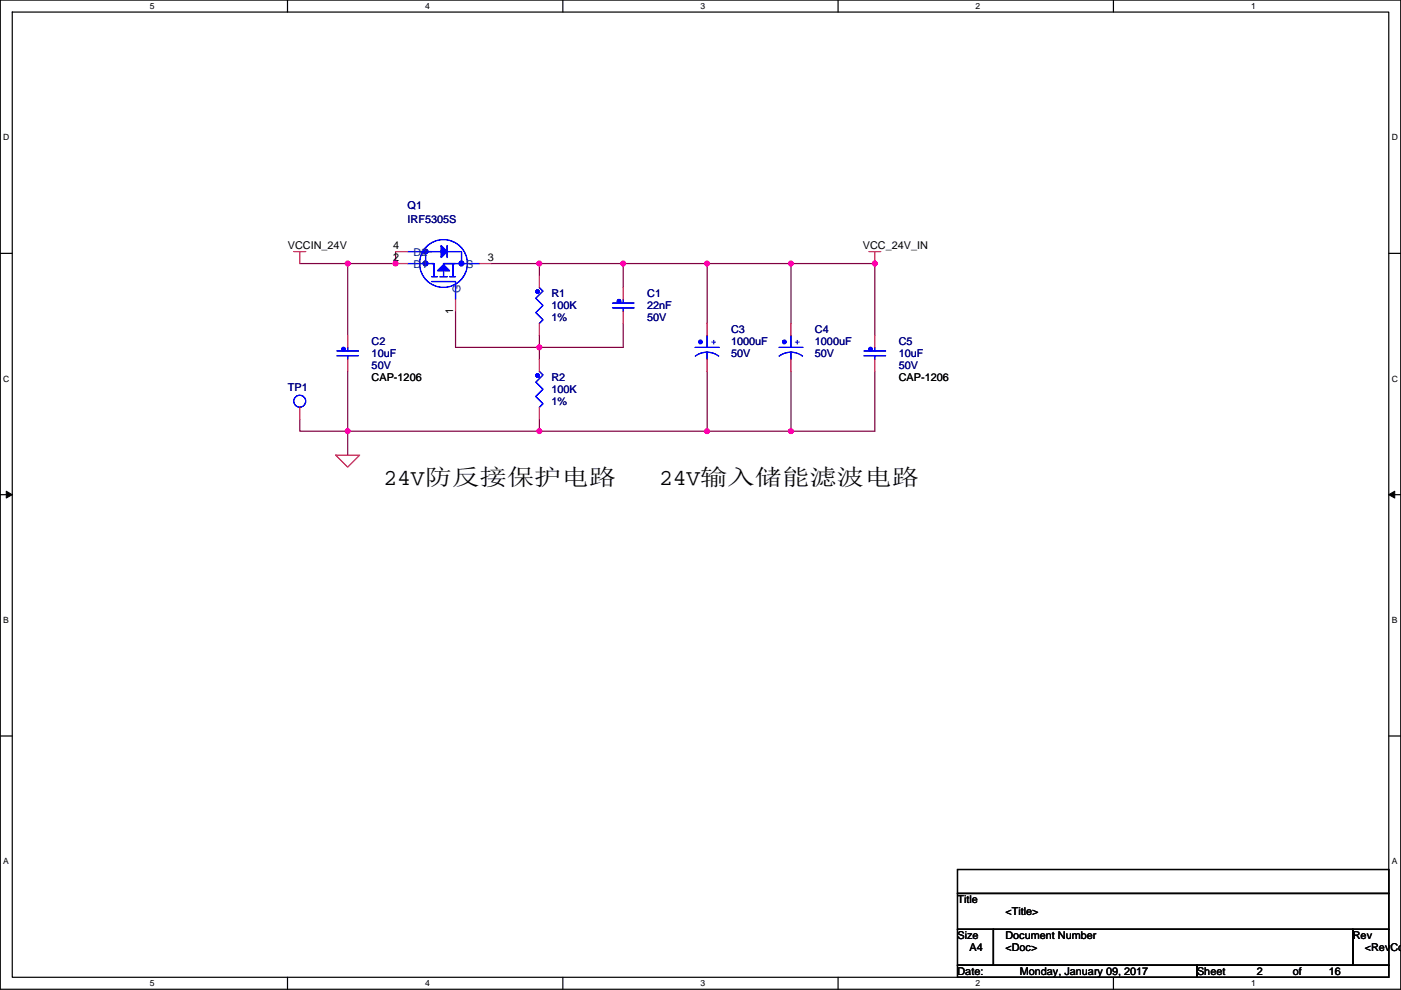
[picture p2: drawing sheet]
<svg xmlns="http://www.w3.org/2000/svg" width="297mm" height="210mm" viewBox="0 0 297 210" stroke-linecap="round" stroke-linejoin="round" font-family="sans-serif">
<path d="M.1 0h296.9v209.8h-296.9zM2.6 2.6h291.8v204.7h-291.8z" fill="none" stroke="#000" stroke-width=".25"/>
<g fill="#fff">
<path d="M31.8 .3h1v2h-1z"/>
<path d="M31.8 207.5h1v2.1h-1z"/>
</g>
<path d="M61 0v2.6M61 207.3v2.5" fill="none" stroke="#000" stroke-width=".25"/>
<g fill="#fff">
<path d="M90.1 .3h1v2h-1z"/>
<path d="M90.1 207.5h1v2.1h-1z"/>
</g>
<path d="M119.3 0v2.6M119.3 207.3v2.5" fill="none" stroke="#000" stroke-width=".25"/>
<g fill="#fff">
<path d="M148.5 .3h1v2h-1z"/>
<path d="M148.5 207.5h1v2.1h-1z"/>
</g>
<path d="M177.7 0v2.6M177.7 207.3v2.5" fill="none" stroke="#000" stroke-width=".25"/>
<g fill="#fff">
<path d="M206.9 .3h1v2h-1z"/>
<path d="M206.9 207.5h1v2.1h-1z"/>
</g>
<path d="M236.1 0v2.6M236.1 207.3v2.5" fill="none" stroke="#000" stroke-width=".25"/>
<g fill="#fff">
<path d="M265.2 .3h1v2h-1z"/>
<path d="M265.2 207.5h1v2.1h-1z"/>
<path d="M.7 28.2h1.3v2h-1.3z"/>
<path d="M295.1 28.2h1.3v2h-1.3z"/>
<path d="M.7 79.3h1.3v2.1h-1.3z"/>
<path d="M295.1 79.3h1.3v2.1h-1.3z"/>
</g>
<path d="M.1 53.7h2.5M294.4 53.7h2.6" fill="none" stroke="#000" stroke-width=".25"/>
<g fill="#fff">
<path d="M.7 130.5h1.2v2h-1.2z"/>
<path d="M295.1 130.5h1.2v2h-1.2z"/>
</g>
<path d="M.1 104.9h2.5M294.4 104.9h2.6" fill="none" stroke="#000" stroke-width=".25"/>
<path d="M1.3 104.2l1.3 .7-1.3 .7zM294.4 104.9l1.3-.7v1.4z" fill="#000" stroke="#000" stroke-width=".21"/>
<g fill="#fff">
<path d="M.7 181.7h1.2v2h-1.2z"/>
<path d="M295.1 181.7h1.2v2h-1.2z"/>
</g>
<path d="M.1 156.1h2.5M294.4 156.1h2.6M203 184.4h91.4v5.1h-91.4zM203 189.5h91.4v7.6h-91.4zM203 197.1h7.6v7.6h-7.6zM210.6 197.1h76.2v7.6h-76.2zM286.8 197.1h7.6v7.6h-7.6zM203 204.7h50.8v2.6h-50.8zM253.8 204.7h40.6v2.6h-40.6z" fill="none" stroke="#000" stroke-width=".25"/>
<g fill="none" stroke="#800040" stroke-width=".25">
<path d="M63.6 55.9h10.1M73.7 55.9v15.2M83.9 53.4v2.5h-10.2M104.2 55.9h10.2M114.4 55.9h17.7M114.4 55.9v2.5M132.1 55.9h17.8M132.1 55.9v5.1M149.9 55.9h17.8M149.9 55.9v12.7M167.7 55.9h17.8v15.2M167.7 55.9v12.7"/>
<path d="M73.7 78.8v12.7M96.6 66.1v7.6h17.8M114.4 73.7v2.5M114.4 71.1v2.6M132.1 68.6v5.1h-17.7M149.9 78.8v12.7M167.7 78.8v12.7M185.5 78.8v12.7h-17.8M63.6 88.9v2.6h10.1M73.7 91.5h40.7M73.7 91.5v5M114.4 88.9v2.6"/>
<path d="M114.4 91.5h35.5M149.9 91.5h17.8"/>
</g>
<g fill="#f0f" stroke="#f0f" stroke-width=".25">
<circle cx="83.9" cy="55.9" r=".5"/>
<circle cx="73.7" cy="55.9" r=".5"/>
<circle cx="114.3" cy="91.4" r=".5"/>
<circle cx="73.7" cy="91.4" r=".5"/>
<circle cx="114.3" cy="73.7" r=".5"/>
<circle cx="114.3" cy="55.9" r=".5"/>
<circle cx="132.1" cy="55.9" r=".5"/>
<circle cx="167.7" cy="91.4" r=".5"/>
<circle cx="149.9" cy="55.9" r=".5"/>
<circle cx="167.7" cy="55.9" r=".5"/>
<circle cx="149.9" cy="91.4" r=".5"/>
<circle cx="185.5" cy="55.9" r=".5"/>
</g>
<g fill="none" stroke="#f00" stroke-width=".25">
<path d="M62.3 53.4h2.5M63.6 53.4v2.5M83.9 55.9h2.5M83.9 53.4h2.5M101.7 55.9h2.5M114.4 58.4v2.6M184.2 53.4h2.6M185.5 53.4v2.5M73.7 71.1v2.6M73.7 76.2v2.6M96.6 63.5v2.6M114.4 76.2v2.6"/>
<path d="M114.4 68.6v2.5M132.1 61v2.5M132.1 66.1v2.5M149.9 68.6v2.5M149.9 76.2v2.6M167.7 68.6v2.5M167.7 76.2v2.6M185.5 71.1v2.6M185.5 76.2v2.6M63.6 86.4v2.5M71.2 96.5h5.1l-2.6 2.6zM114.4 86.4v2.5"/>
</g>
<g fill="none" stroke="#00f" stroke-width=".25">
<path d="M86.4 55.9h5.6v2.8M86.4 53.4h5.1M91.5 55.9h.5v2.5M91.5 59.7h5.1v3.8M91.5 58.7h1.3M93.3 58.7h1.5M93.5 53.4h-3.3v2.5M94.8 52.1v2.5M94.8 53.4h3.1v2.5M95.3 58.7h1.3M96.1 56.2v2.2M96.1 55.9v2.8"/>
<path d="M96.6 55.9h-2.6v1M101.7 55.9h-7.7v2.8M71.4 75.5h4.6M71.4 74.4h4.6M73.7 75.5v.7M73.7 73.7v.7M114.4 78.8l.7 .7-1.5 1.5 1.5 1.6-1.5 1.5 1.5 1.5-.7 .8M114.4 61l.7 .7-1.5 1.6 1.5 1.5-1.5 1.5 1.5 1.5-.7 .8M129.9 65.3h4.5M129.9 64.3h4.5M132.1 65.3v.8M132.1 63.5v.8"/>
<path d="M147.4 73.7h5.1M147.4 75.5a4.1 4.1 0 0 1 5 0M149.9 74.7v1.5M149.9 71.1v2.6M165.2 73.7h5M165.2 75.5a4.1 4.1 0 0 1 5 0M167.7 74.7v1.5M167.7 71.1v2.6M183.2 75.5h4.6M183.2 74.4h4.6M185.5 75.5v.7M185.5 73.7v.7"/>
<circle cx="94" cy="55.9" r="5.1"/>
<circle cx="63.5" cy="85.1" r="1.26"/>
</g>
<g fill="#00f" stroke="#00f" stroke-width=".25">
<path d="M93.5 52.1l1.3 1.3-1.3 1.2z" fill-rule="evenodd"/>
<path d="M94 56.2l1.3 1.2h-2.5z" fill-rule="evenodd"/>
<path d="M93.5 52.1l1.3 1.3-1.3 1.2z" fill-rule="evenodd"/>
<path d="M94 56.2l1.3 1.2h-2.5z" fill-rule="evenodd"/>
<circle cx="97.8" cy="55.9" r=".5"/>
<circle cx="90.2" cy="55.9" r=".5"/>
<circle cx="90.2" cy="53.3" r=".5"/>
<circle cx="184.6" cy="74" r=".38"/>
<circle cx="114" cy="79.6" r=".38"/>
<circle cx="131.2" cy="63.9" r=".38"/>
<circle cx="166.3" cy="72.5" r=".38"/>
<circle cx="72.8" cy="74" r=".38"/>
<circle cx="148.5" cy="72.5" r=".38"/>
<circle cx="114" cy="61.9" r=".38"/>
</g>
<g font-size="4.8">
<text x="81.3" y="102.9">24V防反接保护电路</text>
<text x="139.8" y="102.9">24V输入储能滤波电路</text>
</g>
<g font-size="2.3" fill="#000080">
<text x="86.4" y="44.2">Q1</text>
<text x="86.4" y="47.3">IRF5305S</text>
<text x="116.9" y="63">R1</text>
<text x="116.9" y="65.6">100K</text>
<text x="137.2" y="63">C1</text>
<text x="137.2" y="65.6">22nF</text>
<text x="116.9" y="68.1">1%</text>
<text x="137.2" y="68.1">50V</text>
<text x="155" y="70.7">C3</text>
<text x="172.8" y="70.7">C4</text>
<text x="78.8" y="73.2">C2</text>
<text x="78.8" y="75.7">10uF</text>
<text x="155" y="73.2">1000uF</text>
<text x="155" y="75.7">50V</text>
<text x="172.8" y="73.2">1000uF</text>
<text x="172.8" y="75.7">50V</text>
<text x="190.6" y="73.2">C5</text>
<text x="190.6" y="75.7">10uF</text>
<text x="61" y="82.8">TP1</text>
<text x="78.8" y="78.3">50V</text>
<text x="116.9" y="80.8">R2</text>
<text x="116.9" y="83.4">100K</text>
<text x="190.6" y="78.3">50V</text>
<text x="116.9" y="85.9">1%</text>
</g>
<g font-size="2.3">
<text x="61" y="52.9">VCCIN_24V</text>
<text x="83.4" y="52.8">4</text>
<text x="182.9" y="52.9">VCC_24V_IN</text>
<text x="83.4" y="55.4">2</text>
<text x="103.4" y="55.4">3</text>
<text x="96.1" y="66.6" transform="rotate(-90 96.1 66.6)">1</text>
<text x="78.8" y="80.8">CAP-1206</text>
<text x="190.6" y="80.8">CAP-1206</text>
<text x="203" y="191.6">Title</text>
<text x="213.2" y="194.1">&lt;Title&gt;</text>
<text x="203" y="199.2">Size</text>
<text x="205.5" y="201.7">A4</text>
<text x="213.2" y="199.2">Document Number</text>
<text x="213.2" y="201.7">&lt;Doc&gt;</text>
<text x="286.8" y="199.2">Rev</text>
<text x="289.4" y="201.7">&lt;RevCo</text>
<text x="203" y="206.8">Date:</text>
<text x="216.2" y="206.8">Monday, January 09, 2017</text>
<text x="253.8" y="206.8">Sheet</text>
<text x="266.5" y="206.8">2</text>
<text x="274.1" y="206.8">of</text>
<text x="281.7" y="206.8">16</text>
</g>
<g font-size="2.3" fill="#004080">
<text x="87.7" y="56.9">D1</text>
<text x="87.7" y="54.4">D2</text>
<text x="98.9" y="56.9">S</text>
<text x="97.6" y="62.3" transform="rotate(-90 97.6 62.3)">G</text>
</g>
<g font-size="2.3" fill="#00f">
<text x="150.7" y="73.2">+</text>
<text x="168.5" y="73.2">+</text>
</g>
<g font-size="1.8">
<text x="31.8" y="1.9">5</text>
<text x="90.1" y="1.9">4</text>
<text x="148.5" y="1.9">3</text>
<text x="206.9" y="1.9">2</text>
<text x="265.2" y="1.9">1</text>
<text x=".7" y="29.8">D</text>
<text x="295.1" y="29.8">D</text>
<text x=".7" y="81">C</text>
<text x="295.1" y="81">C</text>
<text x=".7" y="132.1">B</text>
<text x="295.1" y="132.1">B</text>
<text x=".7" y="183.3">A</text>
<text x="295.1" y="183.3">A</text>
<text x="31.8" y="209.2">5</text>
<text x="90.1" y="209.2">4</text>
<text x="148.5" y="209.2">3</text>
<text x="206.9" y="209.2">2</text>
<text x="265.2" y="209.2">1</text>
</g>
</svg>
